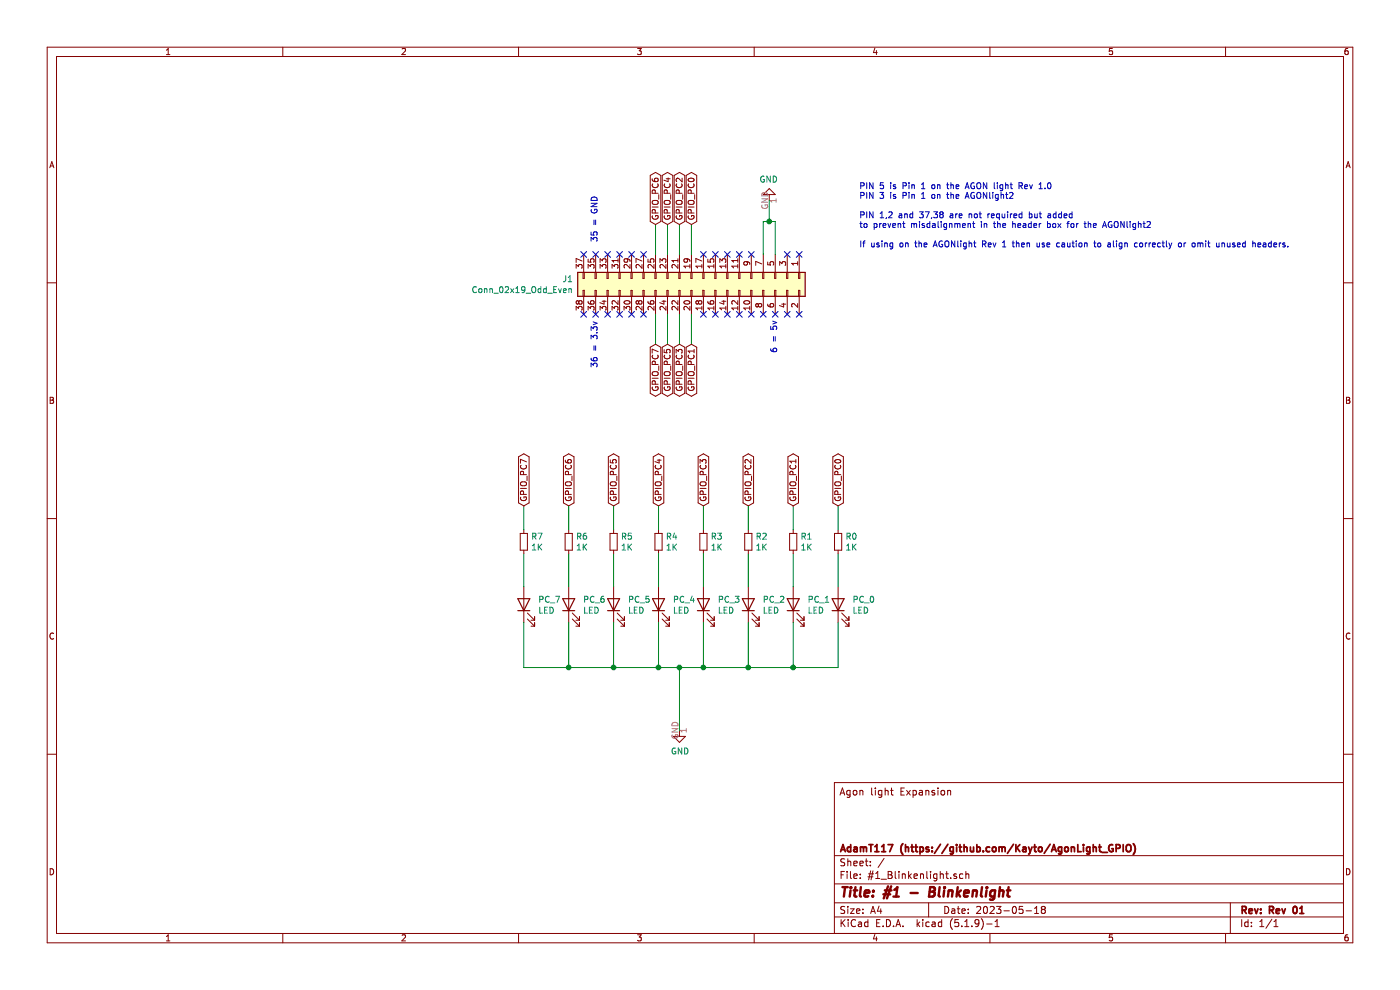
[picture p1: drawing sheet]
EESchema Schematic File Version 4
EELAYER 30 0
EELAYER END
$Descr A4 11693 8268
encoding utf-8
Sheet 1 1
Title "#1 - Blinkenlight"
Date "2023-05-18"
Rev "Rev 01"
Comp "AdamT117 (https://github.com/Kayto/AgonLight_GPIO)"
Comment1 ""
Comment2 ""
Comment3 ""
Comment4 "Agon light Expansion "
$EndDescr
$Comp
L Device:LED PC_5
U 1 1
P 5125 5050
F 0 "PC_5" V 5164 4932 50  0000 R CNN
F 1 "LED" V 5073 4932 50  0000 R CNN
F 2 "LED_THT:LED_D3.0mm" H 5125 5050 50  0001 C CNN
F 3 "~" H 5125 5050 50  0001 C CNN
	1    5125 5050
	0    -1   -1   0   
$EndComp
$Comp
L Device:LED PC_6
U 1 1
P 4750 5050
F 0 "PC_6" V 4789 4932 50  0000 R CNN
F 1 "LED" V 4698 4932 50  0000 R CNN
F 2 "LED_THT:LED_D3.0mm" H 4750 5050 50  0001 C CNN
F 3 "~" H 4750 5050 50  0001 C CNN
	1    4750 5050
	0    -1   -1   0   
$EndComp
$Comp
L Device:LED PC_4
U 1 1
P 5500 5050
F 0 "PC_4" V 5539 4932 50  0000 R CNN
F 1 "LED" V 5448 4932 50  0000 R CNN
F 2 "LED_THT:LED_D3.0mm" H 5500 5050 50  0001 C CNN
F 3 "~" H 5500 5050 50  0001 C CNN
	1    5500 5050
	0    -1   -1   0   
$EndComp
$Comp
L Device:LED PC_1
U 1 1
P 6625 5050
F 0 "PC_1" V 6664 4932 50  0000 R CNN
F 1 "LED" V 6573 4932 50  0000 R CNN
F 2 "LED_THT:LED_D3.0mm" H 6625 5050 50  0001 C CNN
F 3 "~" H 6625 5050 50  0001 C CNN
	1    6625 5050
	0    -1   -1   0   
$EndComp
$Comp
L Device:LED PC_2
U 1 1
P 6250 5050
F 0 "PC_2" V 6289 4932 50  0000 R CNN
F 1 "LED" V 6198 4932 50  0000 R CNN
F 2 "LED_THT:LED_D3.0mm" H 6250 5050 50  0001 C CNN
F 3 "~" H 6250 5050 50  0001 C CNN
	1    6250 5050
	0    -1   -1   0   
$EndComp
$Comp
L Device:LED PC_3
U 1 1
P 5875 5050
F 0 "PC_3" V 5914 4932 50  0000 R CNN
F 1 "LED" V 5823 4932 50  0000 R CNN
F 2 "LED_THT:LED_D3.0mm" H 5875 5050 50  0001 C CNN
F 3 "~" H 5875 5050 50  0001 C CNN
	1    5875 5050
	0    -1   -1   0   
$EndComp
$Comp
L Device:LED PC_0
U 1 1
P 7000 5050
F 0 "PC_0" V 7039 4932 50  0000 R CNN
F 1 "LED" V 6948 4932 50  0000 R CNN
F 2 "LED_THT:LED_D3.0mm" H 7000 5050 50  0001 C CNN
F 3 "~" H 7000 5050 50  0001 C CNN
	1    7000 5050
	0    -1   -1   0   
$EndComp
Wire Wire Line
	4375 5200 4375 5575
Wire Wire Line
	7000 5575 7000 5200
Wire Wire Line
	6625 5200 6625 5575
Wire Wire Line
	4375 5575 4750 5575
Connection ~ 6625 5575
Wire Wire Line
	6625 5575 7000 5575
Wire Wire Line
	6250 5200 6250 5575
Connection ~ 6250 5575
Wire Wire Line
	6250 5575 6625 5575
Wire Wire Line
	5875 5200 5875 5575
Connection ~ 5875 5575
Wire Wire Line
	5875 5575 6250 5575
Wire Wire Line
	5500 5200 5500 5575
Wire Wire Line
	5125 5200 5125 5575
Wire Wire Line
	4750 5200 4750 5575
Connection ~ 4750 5575
Wire Wire Line
	4750 5575 5125 5575
Connection ~ 5125 5575
Wire Wire Line
	5125 5575 5500 5575
Connection ~ 5500 5575
Wire Wire Line
	5500 5575 5675 5575
Wire Wire Line
	5675 5575 5675 6100
Connection ~ 5675 5575
Wire Wire Line
	5675 5575 5875 5575
$Comp
L power:GND #PWR0101
U 1 1
P 5675 6100
F 0 "#PWR0101" H 5675 5850 50  0001 C CNN
F 1 "GND" H 5680 5927 50  0000 C CNN
F 2 "" H 5675 6100 50  0001 C CNN
F 3 "" H 5675 6100 50  0001 C CNN
	1    5675 6100
	1    0    0    -1  
$EndComp
$Comp
L Connector_Generic:Conn_02x19_Odd_Even J1
U 1 1
P 5775 2325
F 0 "J1" V 5779 1338 50  0000 R CNN
F 1 "Conn_02x19_Odd_Even" V 5870 1338 50  0000 R CNN
F 2 "Connector_PinSocket_2.54mm:PinSocket_2x19_P2.54mm_Vertical" H 5775 2325 50  0001 C CNN
F 3 "~" H 5775 2325 50  0001 C CNN
	1    5775 2325
	0    1    1    0   
$EndComp
$Comp
L Device:LED PC_7
U 1 1
P 4375 5050
F 0 "PC_7" V 4414 4932 50  0000 R CNN
F 1 "LED" V 4323 4932 50  0000 R CNN
F 2 "LED_THT:LED_D3.0mm" H 4375 5050 50  0001 C CNN
F 3 "~" H 4375 5050 50  0001 C CNN
	1    4375 5050
	0    -1   -1   0   
$EndComp
NoConn ~ 6675 2125
NoConn ~ 6575 2125
Wire Wire Line
	6475 2125 6475 1850
Wire Wire Line
	6375 2125 6375 1850
Wire Wire Line
	6375 1850 6425 1850
Wire Wire Line
	6425 1850 6425 1675
Connection ~ 6425 1850
Wire Wire Line
	6425 1850 6475 1850
$Comp
L power:GND #PWR0102
U 1 1
P 6425 1675
F 0 "#PWR0102" H 6425 1425 50  0001 C CNN
F 1 "GND" H 6430 1502 50  0000 C CNN
F 2 "" H 6425 1675 50  0001 C CNN
F 3 "" H 6425 1675 50  0001 C CNN
	1    6425 1675
	-1   0    0    1   
$EndComp
NoConn ~ 6275 2125
NoConn ~ 6175 2125
NoConn ~ 6075 2125
NoConn ~ 5975 2125
NoConn ~ 5875 2125
NoConn ~ 6675 2625
NoConn ~ 6575 2625
NoConn ~ 6475 2625
NoConn ~ 6375 2625
NoConn ~ 6275 2625
NoConn ~ 5975 2625
NoConn ~ 6075 2625
NoConn ~ 6175 2625
Wire Wire Line
	5775 2125 5775 1875
Text GLabel 5775 1875 1    50   BiDi ~ 0
GPIO_PC0
Wire Wire Line
	5775 2625 5775 2875
Text GLabel 5775 2875 3    50   BiDi ~ 0
GPIO_PC1
Wire Wire Line
	5675 2125 5675 1875
Text GLabel 5675 1875 1    50   BiDi ~ 0
GPIO_PC2
Wire Wire Line
	5575 2125 5575 1875
Text GLabel 5575 1875 1    50   BiDi ~ 0
GPIO_PC4
Wire Wire Line
	5475 2125 5475 1875
Text GLabel 5475 1875 1    50   BiDi ~ 0
GPIO_PC6
Wire Wire Line
	5675 2625 5675 2875
Text GLabel 5675 2875 3    50   BiDi ~ 0
GPIO_PC3
Wire Wire Line
	5575 2625 5575 2875
Text GLabel 5575 2875 3    50   BiDi ~ 0
GPIO_PC5
Wire Wire Line
	5475 2625 5475 2875
Text GLabel 5475 2875 3    50   BiDi ~ 0
GPIO_PC7
NoConn ~ 4875 2625
NoConn ~ 4975 2625
NoConn ~ 5075 2625
NoConn ~ 5175 2625
NoConn ~ 5275 2625
NoConn ~ 5375 2625
NoConn ~ 5375 2125
NoConn ~ 5275 2125
NoConn ~ 5175 2125
NoConn ~ 5075 2125
NoConn ~ 4975 2125
NoConn ~ 4875 2125
Wire Wire Line
	7000 4425 7000 4225
Text GLabel 7000 4225 1    50   BiDi ~ 0
GPIO_PC0
Text GLabel 6625 4225 1    50   BiDi ~ 0
GPIO_PC1
Text GLabel 6250 4225 1    50   BiDi ~ 0
GPIO_PC2
Text GLabel 5875 4225 1    50   BiDi ~ 0
GPIO_PC3
Text GLabel 5500 4225 1    50   BiDi ~ 0
GPIO_PC4
Text GLabel 5125 4225 1    50   BiDi ~ 0
GPIO_PC5
Text GLabel 4750 4225 1    50   BiDi ~ 0
GPIO_PC6
Text GLabel 4375 4225 1    50   BiDi ~ 0
GPIO_PC7
Wire Wire Line
	7000 4900 7000 4625
$Comp
L Device:R_Small R0
U 1 1
P 7000 4525
F 0 "R0" H 7059 4571 50  0000 L CNN
F 1 "1K" H 7059 4480 50  0000 L CNN
F 2 "Resistor_THT:R_Axial_DIN0207_L6.3mm_D2.5mm_P7.62mm_Horizontal" H 7000 4525 50  0001 C CNN
F 3 "~" H 7000 4525 50  0001 C CNN
	1    7000 4525
	1    0    0    -1  
$EndComp
Wire Wire Line
	6625 4425 6625 4225
Wire Wire Line
	6625 4900 6625 4625
$Comp
L Device:R_Small R1
U 1 1
P 6625 4525
F 0 "R1" H 6684 4571 50  0000 L CNN
F 1 "1K" H 6684 4480 50  0000 L CNN
F 2 "Resistor_THT:R_Axial_DIN0207_L6.3mm_D2.5mm_P7.62mm_Horizontal" H 6625 4525 50  0001 C CNN
F 3 "~" H 6625 4525 50  0001 C CNN
	1    6625 4525
	1    0    0    -1  
$EndComp
Wire Wire Line
	6250 4425 6250 4225
Wire Wire Line
	6250 4900 6250 4625
$Comp
L Device:R_Small R2
U 1 1
P 6250 4525
F 0 "R2" H 6309 4571 50  0000 L CNN
F 1 "1K" H 6309 4480 50  0000 L CNN
F 2 "Resistor_THT:R_Axial_DIN0207_L6.3mm_D2.5mm_P7.62mm_Horizontal" H 6250 4525 50  0001 C CNN
F 3 "~" H 6250 4525 50  0001 C CNN
	1    6250 4525
	1    0    0    -1  
$EndComp
Wire Wire Line
	5875 4425 5875 4225
Wire Wire Line
	5875 4900 5875 4625
$Comp
L Device:R_Small R3
U 1 1
P 5875 4525
F 0 "R3" H 5934 4571 50  0000 L CNN
F 1 "1K" H 5934 4480 50  0000 L CNN
F 2 "Resistor_THT:R_Axial_DIN0207_L6.3mm_D2.5mm_P7.62mm_Horizontal" H 5875 4525 50  0001 C CNN
F 3 "~" H 5875 4525 50  0001 C CNN
	1    5875 4525
	1    0    0    -1  
$EndComp
Wire Wire Line
	5500 4425 5500 4225
Wire Wire Line
	5500 4900 5500 4625
$Comp
L Device:R_Small R4
U 1 1
P 5500 4525
F 0 "R4" H 5559 4571 50  0000 L CNN
F 1 "1K" H 5559 4480 50  0000 L CNN
F 2 "Resistor_THT:R_Axial_DIN0207_L6.3mm_D2.5mm_P7.62mm_Horizontal" H 5500 4525 50  0001 C CNN
F 3 "~" H 5500 4525 50  0001 C CNN
	1    5500 4525
	1    0    0    -1  
$EndComp
Wire Wire Line
	5125 4425 5125 4225
Wire Wire Line
	5125 4900 5125 4625
$Comp
L Device:R_Small R5
U 1 1
P 5125 4525
F 0 "R5" H 5184 4571 50  0000 L CNN
F 1 "1K" H 5184 4480 50  0000 L CNN
F 2 "Resistor_THT:R_Axial_DIN0207_L6.3mm_D2.5mm_P7.62mm_Horizontal" H 5125 4525 50  0001 C CNN
F 3 "~" H 5125 4525 50  0001 C CNN
	1    5125 4525
	1    0    0    -1  
$EndComp
Wire Wire Line
	4750 4425 4750 4225
Wire Wire Line
	4750 4900 4750 4625
$Comp
L Device:R_Small R6
U 1 1
P 4750 4525
F 0 "R6" H 4809 4571 50  0000 L CNN
F 1 "1K" H 4809 4480 50  0000 L CNN
F 2 "Resistor_THT:R_Axial_DIN0207_L6.3mm_D2.5mm_P7.62mm_Horizontal" H 4750 4525 50  0001 C CNN
F 3 "~" H 4750 4525 50  0001 C CNN
	1    4750 4525
	1    0    0    -1  
$EndComp
Wire Wire Line
	4375 4425 4375 4225
Wire Wire Line
	4375 4900 4375 4625
$Comp
L Device:R_Small R7
U 1 1
P 4375 4525
F 0 "R7" H 4434 4571 50  0000 L CNN
F 1 "1K" H 4434 4480 50  0000 L CNN
F 2 "Resistor_THT:R_Axial_DIN0207_L6.3mm_D2.5mm_P7.62mm_Horizontal" H 4375 4525 50  0001 C CNN
F 3 "~" H 4375 4525 50  0001 C CNN
	1    4375 4525
	1    0    0    -1  
$EndComp
Text Notes 7175 2075 0    50   ~ 0
PIN 5 is Pin 1 on the AGON light Rev 1.0\nPIN 3 is Pin 1 on the AGONlight2\n\nPIN 1,2 and 37,38 are not required but added \nto prevent misdalignment in the header box for the AGONlight2\n\nIf using on the AGONlight Rev 1 then use caution to align correctly or omit unused headers.
Text Notes 5000 2025 1    50   ~ 0
35 = GND
Text Notes 5000 3075 1    50   ~ 0
36 = 3.3v
Text Notes 6500 2950 1    50   ~ 0
6 = 5v
NoConn ~ 5875 2625
$EndSCHEMATC
